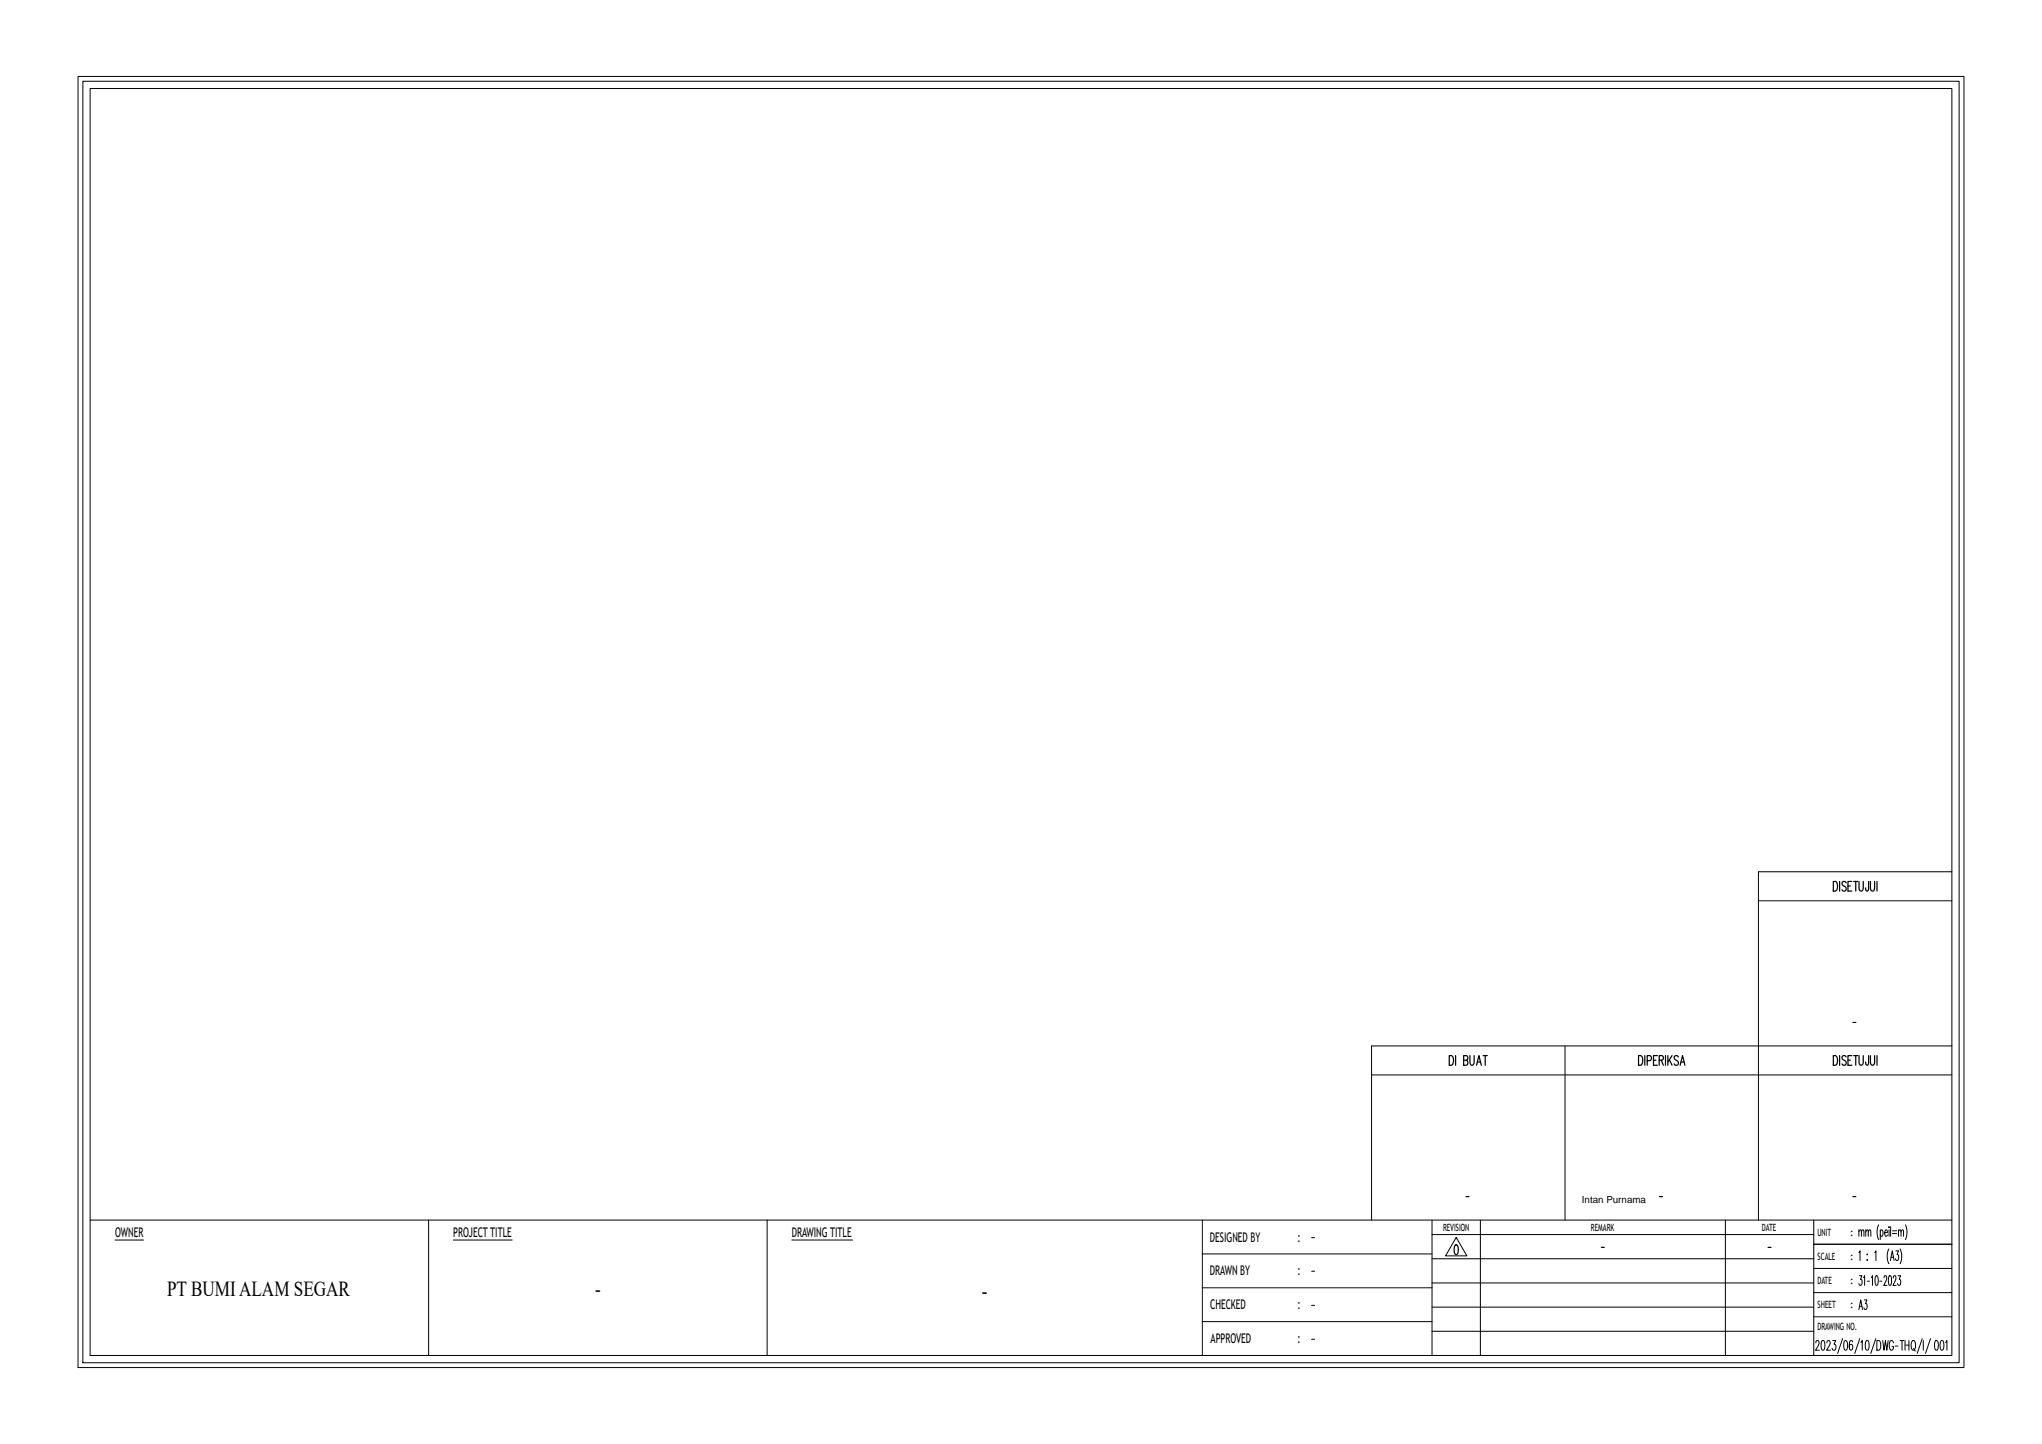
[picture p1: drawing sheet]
<svg xmlns="http://www.w3.org/2000/svg" width="420mm" height="297mm" viewBox="0 0 420 297" stroke-linecap="round" stroke-linejoin="round" font-family="sans-serif">
<!-- layer: BAS_TEXT KOP -->
<g fill="none" stroke="#000" stroke-width=".21">
<path d="M16 15.7h387.9v265.6h-387.9zM17 16.7h386v263.6h-386zM18.5 18.2h383v260.6h-383zM401.5 179.3h-39.8v71.6M361.7 185.3h39.8M321.9 215.1v35.8M401.5 215.1h-119.4v35.8M282.1 221.1h119.4M18.5 250.9h383M23.7 255h5.8M88.2 250.9v27.9M93.2 255h12.1"/>
<path d="M157.8 250.9v27.9M162.9 255h12.5M247.3 250.9v27.9M247.3 257.9h47.2M294.5 250.9v27.9M294.5 253.9h78.6M294.5 258.9h78.6M299.5 254.5l2.2 3.8h-4.4zM304.5 250.9v27.9M354.9 250.9v27.9M373.1 255.9h28.4M373.1 250.9v27.9"/>
<path d="M382.3 257.6l.3-.3v2M382.3 253.3l.3-.3 .2 .1 .1 1.2M382.3 253v1.3M382.9 253.3l.2-.3 .2 .1 .1 1.2M383.8 253.3l.2-.3 .2 .1 .1 1.2M383.8 253v1.3M384 257.9v.2zM384 259.1v.2zM384.3 253.3l.2-.3 .3 .1v1.2M385.6 257.6l.2-.3v2M386.4 251.9a3.6 3.6 0 0 0 0 3M386.7 253.2l.2-.2a.76 .76 0 0 1 0 1.3l-.2-.3"/>
<path d="M386.7 253v1.9M387.6 253.5h.6l-.2-.5a.76 .76 0 0 0 0 1.3l.2-.3M388.5 256.9a3.6 3.6 0 0 0 0 3M388.5 252.3v.2zM388.5 253v1.3M388.8 259.3l.4-2 .4 2M388.9 252.3v2M389 258.6h.4M389.3 253.1h.8M389.3 253.7h.8M390 257.3h.5l-.3 .7a.69 .69 0 0 1 .3 .7 .69 .69 0 0 1-.4 .6l-.2-.4M390.5 253.3l.2-.3 .3 .1v1.2"/>
<path d="M390.5 253v1.3M390.8 256.9a3.6 3.6 0 0 1 0 3M391 253.3l.2-.3 .3 .1v1.2M391.9 251.9a3.6 3.6 0 0 1 0 3M247.3 264.9h47.2M247.3 271.8h47.2M294.5 263.9h78.6M294.5 268.8h78.6M294.5 273.8h78.6M373.1 260.9h28.4M373.1 265.9h28.4M373.1 270.8h28.4"/>
<path d="M373.5 276.2v-.3a.4 .4 0 0 1 .6 0 .4 .4 0 0 1 0 .6l-.7 1.2h.8M374.7 275.8l.3-.1a1.6 1.6 0 0 1 0 2h-.1a1.84 1.84 0 0 1-.2-1.9zM375.7 276.2l.1-.3a.4 .4 0 0 1 .6 0 .4 .4 0 0 1 0 .6l-.7 1.2h.8M376.9 275.7h.7l-.4 .8a.64 .64 0 0 1 .4 .6 .64 .64 0 0 1-.5 .6l-.3-.4M379 275.3l-1 3.1M379.4 275.8l.3-.1a1.6 1.6 0 0 1 0 2h-.1a1.84 1.84 0 0 1-.2-1.9zM381 276v-.2l-.3-.1a1.6 1.6 0 0 0 0 2 .67 .67 0 0 0 .4-.6 .67 .67 0 0 0-.4-.6l-.3 .5M382.3 269.3l.4-1.9 .4 1.9M382.4 262.4h.6l-.3 .7a.69 .69 0 0 1 .3 .7 .69 .69 0 0 1-.4 .6l-.3-.4M382.5 268.7h.5M382.5 275.3l-1 3.1M382.7 276.1l.3-.4v2"/>
<path d="M383.3 262.8l.2-.4v2M383.5 267.4h.5l-.3 .7a.69 .69 0 0 1 .3 .7 .69 .69 0 0 1-.4 .5l-.2-.3M383.8 275.8l.3-.1a1.6 1.6 0 0 1 0 2h-.1a1.84 1.84 0 0 1-.2-1.9zM384 263.5h.5M384.9 262.8l.2-.4v2M385.8 262.5l.2-.1 .3 .4v1.2l-.3 .4-.2-.1-.1-.3zM385.8 275.3l-1 3.1M386 275.7h.4a1.39 1.39 0 0 1 0 2h-.4zM386.6 263.5h.5M387.2 275.7l.3 2 .3-2 .3 2 .3-2M387.5 262.9l.1-.4 .3-.1 .2 .6-.6 1.4h.6M388.5 262.5l.3-.1 .2 .4v1.2l-.2 .4-.3-.1-.1-.3z"/>
<path d="M389.4 262.9l.2-.5 .3 .1v.6l-.6 1.3h.7M389.4 276.2a.4 .4 0 0 0-.1-.4 .4 .4 0 0 0-.5 0 1.63 1.63 0 0 0 .1 1.9 .53 .53 0 0 0 .5-.8h-.2M389.8 276.9h.6M390.4 262.4h.5l-.3 .7a.69 .69 0 0 1 .4 .7 .69 .69 0 0 1-.5 .6l-.2-.4M390.8 275.7h.8M391.2 275.7v2M391.8 275.7v2M391.8 276.7h.8M392.6 275.7v2M393.3 275.8l.1-.1a.87 .87 0 0 1 .6 1.2l-.1 .3a.4 .4 0 0 1-.2 .4 .4 .4 0 0 1-.4 0l-.2-.7zM393.6 277.3l.3 .6M395.4 275.3l-1.1 3.1"/>
<path d="M395.6 275.7v2M397.1 275.3l-1.1 3.1M398.1 275.8l.2-.1a1.6 1.6 0 0 1 0 2h-.1a1.84 1.84 0 0 1-.1-1.9zM399.2 275.8l.3-.1a1.6 1.6 0 0 1 0 2h-.1a1.84 1.84 0 0 1-.2-1.9zM400.2 276.1l.2-.4v2"/>
</g>
<!-- layer: 0 -->
<path d="M269.8 254.6h.6M269.8 261.5h.6M269.8 268.5h.6M269.8 275.5h.6" fill="none" stroke="#000" stroke-width=".21"/>
<g fill="none" stroke="#000" stroke-width=".25">
<path d="M377.1 181.3h.4a1.32 1.32 0 0 1 0 2h-.4zM378.4 181.3v2M379.7 181.6a.46 .46 0 0 0-.7-.2 .46 .46 0 0 0 .1 .7l.5 .3 .1 .6a.46 .46 0 0 1-.4 .3 .46 .46 0 0 1-.4-.3M380.1 182.2h.5M380.9 181.3h-.8v2h.8M381.3 181.3h.8M381.7 181.3v2M382.4 181.3v1.4l.2 .5 .1 .1 .5-.3v-1.7M384.3 181.3v1.5l-.2 .5-.3-.2-.1-.5M384.7 181.3v1.4l.1 .3 .3 .3 .4-.3 .1-1.7M386.1 181.3v2M298.1 217.1h.4a1.32 1.32 0 0 1 0 2h-.4z"/>
<path d="M299.4 217.1v2M301 218.1h.6l.2 .2 .1 .4-.3 .4h-.6v-2h.6l.2 .2v.6l-.2 .2M302.3 217.1v1.4l.2 .5 .2 .1 .4-.3 .1-1.7M303.7 219.1l.5-2 .5 2M303.9 218.4h.6M305 217.1h.9M305.5 217.1v2M337 217.1h.4a1.32 1.32 0 0 1 0 2h-.4zM338.3 217.1v2M338.8 218.2l.7-.1 .2-.3-.2-.6-.7-.1v2M340.1 218.1h.5M340.9 217.1h-.8v2h.8"/>
<path d="M341.3 218.1l.7-.1 .1-.3-.1-.5-.7-.1v2M341.7 218.1l.4 1M342.6 217.1v2M343 217.1v2M343.4 218l.5 1.1M343.9 217.1l-.9 1.3M345.2 217.4a.46 .46 0 0 0-.7-.2 .46 .46 0 0 0 .1 .8l.5 .3 .1 .5a.46 .46 0 0 1-.4 .3 .46 .46 0 0 1-.5-.3M345.6 219.1l.5-2 .5 2M345.8 218.4h.6M377.1 217.1h.4a1.32 1.32 0 0 1 0 2h-.4zM378.4 217.1v2M379.7 217.4a.46 .46 0 0 0-.7-.2 .46 .46 0 0 0 .1 .8l.5 .3 .1 .5a.46 .46 0 0 1-.4 .3 .46 .46 0 0 1-.4-.3"/>
<path d="M380.1 218.1h.5M380.9 217.1h-.8v2h.8M381.1 210.3h.6M381.3 217.1h.8M381.7 217.1v2M382.4 217.1v1.4l.2 .5 .1 .1 .5-.3v-1.7M384.3 217.1v1.5l-.2 .5-.3-.2-.1-.5M384.7 217.1v1.4l.1 .3 .3 .3 .4-.3 .1-1.7M386.1 217.1v2M299.3 256.1l.3-.1a1.5 1.5 0 0 1 0 2h-.1a1.73 1.73 0 0 1-.2-1.9zM301.5 246.1h.6M329.4 256.6h.6"/>
<path d="M341.3 246.1h.6M363.7 256.6h.6M381.1 246.1h.6"/>
</g>
<g font-size="4.4">
<text x="34.4" y="266.5">PT BUMI ALAM SEGAR</text>
<text x="122.4" y="266.6">-</text>
<text x="202" y="267">-</text>
</g>
<g font-size="2.7">
<text x="23.7" y="254.4">OWNER</text>
<text x="93.2" y="254.4">PROJECT TITLE</text>
<text x="162.9" y="254.4">DRAWING TITLE</text>
<text x="248.9" y="255.4">DESIGNED BY</text>
<text x="266.9" y="255.4">:</text>
<text x="248.9" y="262.3">DRAWN BY</text>
<text x="266.9" y="262.3">:</text>
<text x="248.9" y="269.3">CHECKED</text>
<text x="266.9" y="269.3">:</text>
<text x="249" y="276.3">APPROVED</text>
<text x="266.9" y="276.3">:</text>
</g>
<g font-size="2.1">
<text x="296.8" y="253.2">REVISION</text>
<text x="327.2" y="253.2">REMARK</text>
<text x="362.4" y="253.2">DATE</text>
<text x="373.8" y="254.2">UNIT</text>
<text x="380.6" y="254.2">:</text>
<text x="373.9" y="259.1">SCALE</text>
<text x="380.6" y="259.1">:</text>
<text x="373.8" y="264.1">DATE</text>
<text x="373.9" y="269.1">SHEET</text>
<text x="380.6" y="264.1">:</text>
<text x="380.6" y="269.1">:</text>
<text x="373.8" y="273.6">DRAWING NO.</text>
</g>
<text font-size="2" x="325.4" y="247.3">Intan Purnama</text>
</svg>
